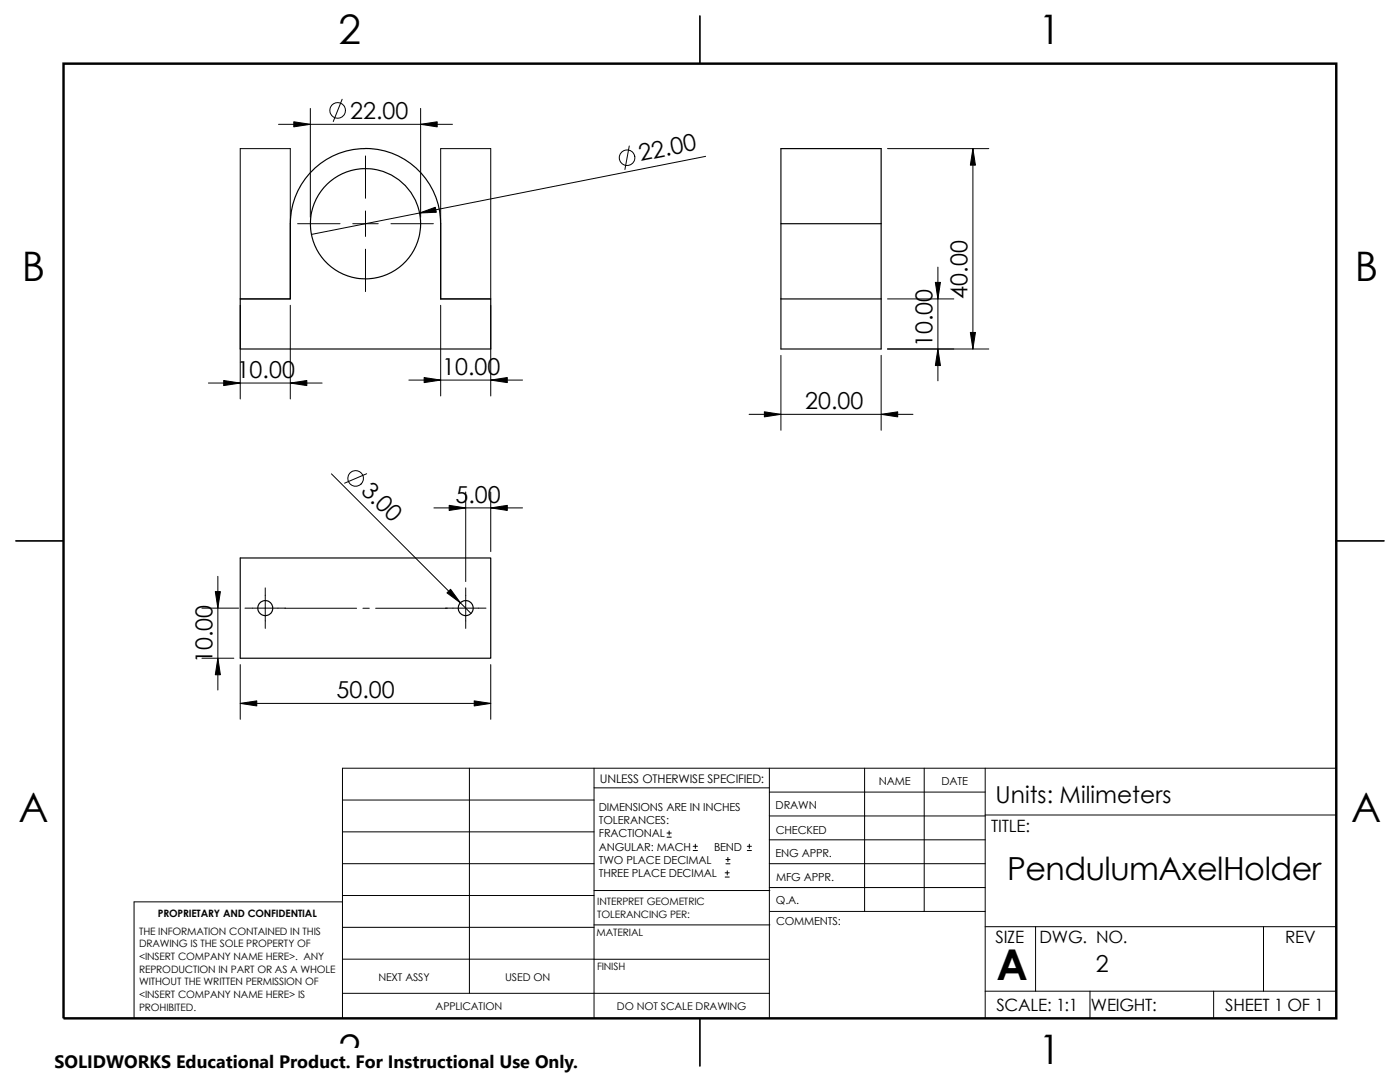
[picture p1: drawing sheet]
<svg xmlns="http://www.w3.org/2000/svg" width="279mm" height="216mm" viewBox="0 0 279 216" stroke-linecap="round" stroke-linejoin="round" font-family="sans-serif">
<g fill="none" stroke="#000" stroke-width=".2">
<path d="M68.3 19.8l-1.8 4.5M47.9 29.7h10v29.9h-10zM55.6 24.8h34.7M61.9 21.6v21.8M72.9 31.1v8.5M83.9 21.6v21.8M87.9 29.7h10v29.9h-10zM125.6 29.1l-.9 4.7M140.8 31.2l-78.7 15.6M177.1 29.7h20.2M194.2 29.7v39.9M59.4 44.6h8.5"/>
<path d="M70.4 44.6h5.1M72.9 42.1v5.1M72.9 49.7v8.5M78 44.6h8.5M177.1 59.6h13.3M187.2 53.3v22.7M41.6 76.4h22.7M47.9 60.9v18.7M57.9 60.9v18.7M81.6 75.8h22.7M87.9 60.9v18.1M97.9 60.9v18.1"/>
<path d="M155.9 70.9v15M175.9 70.9v15M177.1 69.6h20.2M66.1 94.6l27.9 27.8M73.2 94.5l-4.4 1.9M92.9 98.2v17.8M97.9 98.2v11.9M149.5 82.7h32.7M43.5 115v22.7M52.9 117.3v8.1M86.6 101.3h17.7M92.9 117.3v8.1"/>
<path d="M40.3 121.3h7.3M40.3 131.3h6.4M47.9 132.6v10.9M48.9 121.3h8.1M56.9 121.4h14.3M72.4 121.4h1.3M75 121.4h14.3M88.9 121.3h8.1M97.9 132.6v10.9M47.9 140.4h50M68.3 159.6h50.3M93.7 153.3v44.9"/>
<path d="M118.6 157.2h34.9M118.6 153.3v49.9M153.5 158.1h43.1M153.5 153.3v49.9M172.6 153.3v28.6M184.4 153.3v28.6M196.6 153.3v49.9M266.7 153.3h-198.4v49.9M68.3 172.3h50.3M68.3 178.7h50.3M68.3 166h50.3M68.3 180h-41.5v23.2"/>
<path d="M118.6 177.7h35M133.1 167h.9M133.1 166.2h.9M133.5 165.8v.8M138.3 169.7h.9M138.3 168.9h.9M138.8 168.4v.9M144.7 175h.8M144.7 174.2h.8M144.9 172.4h.8M144.9 171.5h.8M145.1 173.8v.8"/>
<path d="M145.3 171.1v.8M149.1 169.7h.9M149.1 168.9h.9M149.5 168.4v.9M153.5 172.3h43.1M153.5 177.1h43.1M153.5 167.6h43.1M153.5 162.8h43.1M196.6 162.6h70.1M68.3 191.4h85.2M68.3 185h50.3M68.3 198.2h85.2"/>
<path d="M118.6 184.6h35M153.6 181.9h43M196.6 197.8h70.1M196.6 184.9h70.1M206.7 184.9v12.9M217.5 197.8v5.4M242.2 197.8v5.4M252.2 184.9v12.9"/>
<circle cx="67.4" cy="22" r="1.56"/>
<circle cx="125.2" cy="31.5" r="1.55"/>
<circle cx="71" cy="95.5" r="1.55"/>
</g>
<g fill="none" stroke="#000" stroke-width=".23">
<path d="M139.7 3.2v9.5M155.9 29.7h20v14.9h-20zM57.9 44.6a15 15 0 0 1 15.1-15 15 15 0 0 1 14.9 15v15h10v10h-50v-10h10v-15M155.9 44.6v25h20v-25M155.9 59.6h20M3.2 107.9h9.5M47.9 111.3h50v20h-50zM266.7 107.9h9.5M139.7 203.2v9.5"/>
<circle cx="72.9" cy="44.6" r="11"/>
<circle cx="52.9" cy="121.4" r="1.5"/>
<circle cx="92.9" cy="121.3" r="1.5"/>
</g>
<path d="M12.7 12.7h254v190.5h-254z" fill="none" stroke="#000" stroke-width=".49"/>
<g fill="#000" stroke="#000" stroke-width=".2">
<path d="M58.6 24.3l3.3 .5-3.3 .5z" fill-rule="evenodd"/>
<path d="M83.9 24.8l3.3-.5v1z" fill-rule="evenodd"/>
<path d="M194.2 29.7l.5 3.3h-1z" fill-rule="evenodd"/>
<path d="M83.7 42.5l3.2-1.1 .2 1z" fill-rule="evenodd"/>
<path d="M186.7 56.3h1l-.5 3.3z" fill-rule="evenodd"/>
<path d="M44.6 75.9l3.3 .5-3.3 .5z" fill-rule="evenodd"/>
<path d="M57.9 76.4l3.3-.5v1z" fill-rule="evenodd"/>
<path d="M84.6 75.3l3.3 .5-3.3 .5z" fill-rule="evenodd"/>
<path d="M97.9 75.8l3.3-.5v1z" fill-rule="evenodd"/>
<path d="M187.2 69.6l.5 3.3h-1z" fill-rule="evenodd"/>
<path d="M193.7 66.3h1l-.5 3.3z" fill-rule="evenodd"/>
<path d="M152.5 82.2l3.4 .5-3.4 .5z" fill-rule="evenodd"/>
<path d="M175.9 82.7l3.3-.5v1z" fill-rule="evenodd"/>
<path d="M89.6 100.8l3.3 .5-3.3 .6z" fill-rule="evenodd"/>
<path d="M97.9 101.3l3.3-.5v1.1z" fill-rule="evenodd"/>
<path d="M43.5 131.3l.5 3.3h-1z" fill-rule="evenodd"/>
<path d="M43 118h1l-.5 3.3z" fill-rule="evenodd"/>
<path d="M89.2 118.3l.7-.7 2 2.7z" fill-rule="evenodd"/>
<path d="M47.9 140.4l3.3-.6v1.1z" fill-rule="evenodd"/>
<path d="M94.6 139.8l3.3 .6-3.3 .5z" fill-rule="evenodd"/>
</g>
<path d="M10.9 209.2h104.7v6.7h-104.7z" fill="#fff"/>
<text font-size="8.5" x="198.9" y="195.5">A</text>
<g font-size="8.1">
<text x="67.6" y="8.8">2</text>
<text x="207.3" y="8.8">1</text>
<text x="4.4" y="56.1">B</text>
<text x="270.4" y="56.1">B</text>
<text x="3.7" y="164.1">A</text>
<text x="269.7" y="164.1">A</text>
<text x="67.6" y="212.3">2</text>
<text x="207.3" y="212.3">1</text>
</g>
<text font-size="6.3" x="201" y="175.6">PendulumAxelHolder</text>
<g font-size="4.7">
<text x="69.9" y="23.7">22.00</text>
<text x="127.8" y="32.2" transform="rotate(-11 127.8 32.2)">22.00</text>
<text x="193.1" y="59.6" transform="rotate(-90 193.1 59.6)">40.00</text>
<text x="186.1" y="69.3" transform="rotate(-90 186.1 69.3)">10.00</text>
<text x="47.2" y="75.4">10.00</text>
<text x="88.3" y="74.8">10.00</text>
<text x="160.7" y="81.7">20.00</text>
<text x="71.9" y="98.1" transform="rotate(45 71.9 98.1)">3.00</text>
<text x="90.9" y="100.3">5.00</text>
<text x="42.4" y="132.3" transform="rotate(-90 42.4 132.3)">10.00</text>
<text x="67.2" y="139.3">50.00</text>
<text x="198.7" y="160.3">Units: Milimeters</text>
<text x="218.7" y="194">2</text>
</g>
<text font-size="3.6" x="10.9" y="213">SOLIDWORKS Educational Product. For Instructional Use Only.</text>
<g font-size="3.4">
<text x="197.8" y="166">TITLE:</text>
<text x="198.7" y="188.1">SIZE</text>
<text x="207.5" y="188.1">DWG. NO.</text>
<text x="256.5" y="188.2">REV</text>
<text x="198.8" y="201.7">SCALE: 1:1</text>
<text x="217.7" y="201.7">WEIGHT:</text>
<text x="244.5" y="201.7">SHEET 1 OF 1</text>
</g>
<text font-size="2.4" x="119.7" y="156.2">UNLESS OTHERWISE SPECIFIED:</text>
<g font-size="2.2">
<text x="119.5" y="161.8">DIMENSIONS ARE IN INCHES</text>
<text x="154.8" y="161.5">DRAWN</text>
<text x="175.4" y="156.7">NAME</text>
<text x="187.9" y="156.7">DATE</text>
<text x="119.5" y="164.4">TOLERANCES:</text>
<text x="119.5" y="167.1">FRACTIONAL</text>
<text x="154.8" y="166.3">CHECKED</text>
<text x="119.5" y="172.4">TWO PLACE DECIMAL</text>
<text x="119.5" y="169.7">ANGULAR: MACH</text>
<text x="142.5" y="169.7">BEND</text>
<text x="154.8" y="171">ENG APPR.</text>
<text x="119.5" y="175">THREE PLACE DECIMAL</text>
<text x="154.9" y="175.7">MFG APPR.</text>
<text x="154.9" y="180.4">Q.A.</text>
<text x="154.9" y="184.7">COMMENTS:</text>
</g>
<g font-size="2.1">
<text x="75.5" y="195.7">NEXT ASSY</text>
<text x="100.8" y="195.7">USED ON</text>
<text x="86.9" y="201.6">APPLICATION</text>
<text x="123.1" y="201.6">DO NOT SCALE DRAWING</text>
</g>
<g font-size="2">
<text x="31.5" y="182.9">PROPRIETARY AND CONFIDENTIAL</text>
<text x="119.2" y="183.1">TOLERANCING PER:</text>
<text x="119.2" y="180.6">INTERPRET GEOMETRIC</text>
<text x="27.7" y="186.5">THE INFORMATION CONTAINED IN THIS</text>
<text x="27.7" y="189.1">DRAWING IS THE SOLE PROPERTY OF</text>
<text x="27.7" y="191.6">&lt;INSERT COMPANY NAME HERE&gt;. ANY</text>
<text x="119.1" y="186.7">MATERIAL</text>
<text x="27.7" y="194.1">REPRODUCTION IN PART OR AS A WHOLE</text>
<text x="27.7" y="196.6">WITHOUT THE WRITTEN PERMISSION OF</text>
<text x="119.1" y="193.5">FINISH</text>
<text x="27.7" y="201.7">PROHIBITED.</text>
<text x="27.7" y="199.2">&lt;INSERT COMPANY NAME HERE&gt; IS</text>
</g>
</svg>
